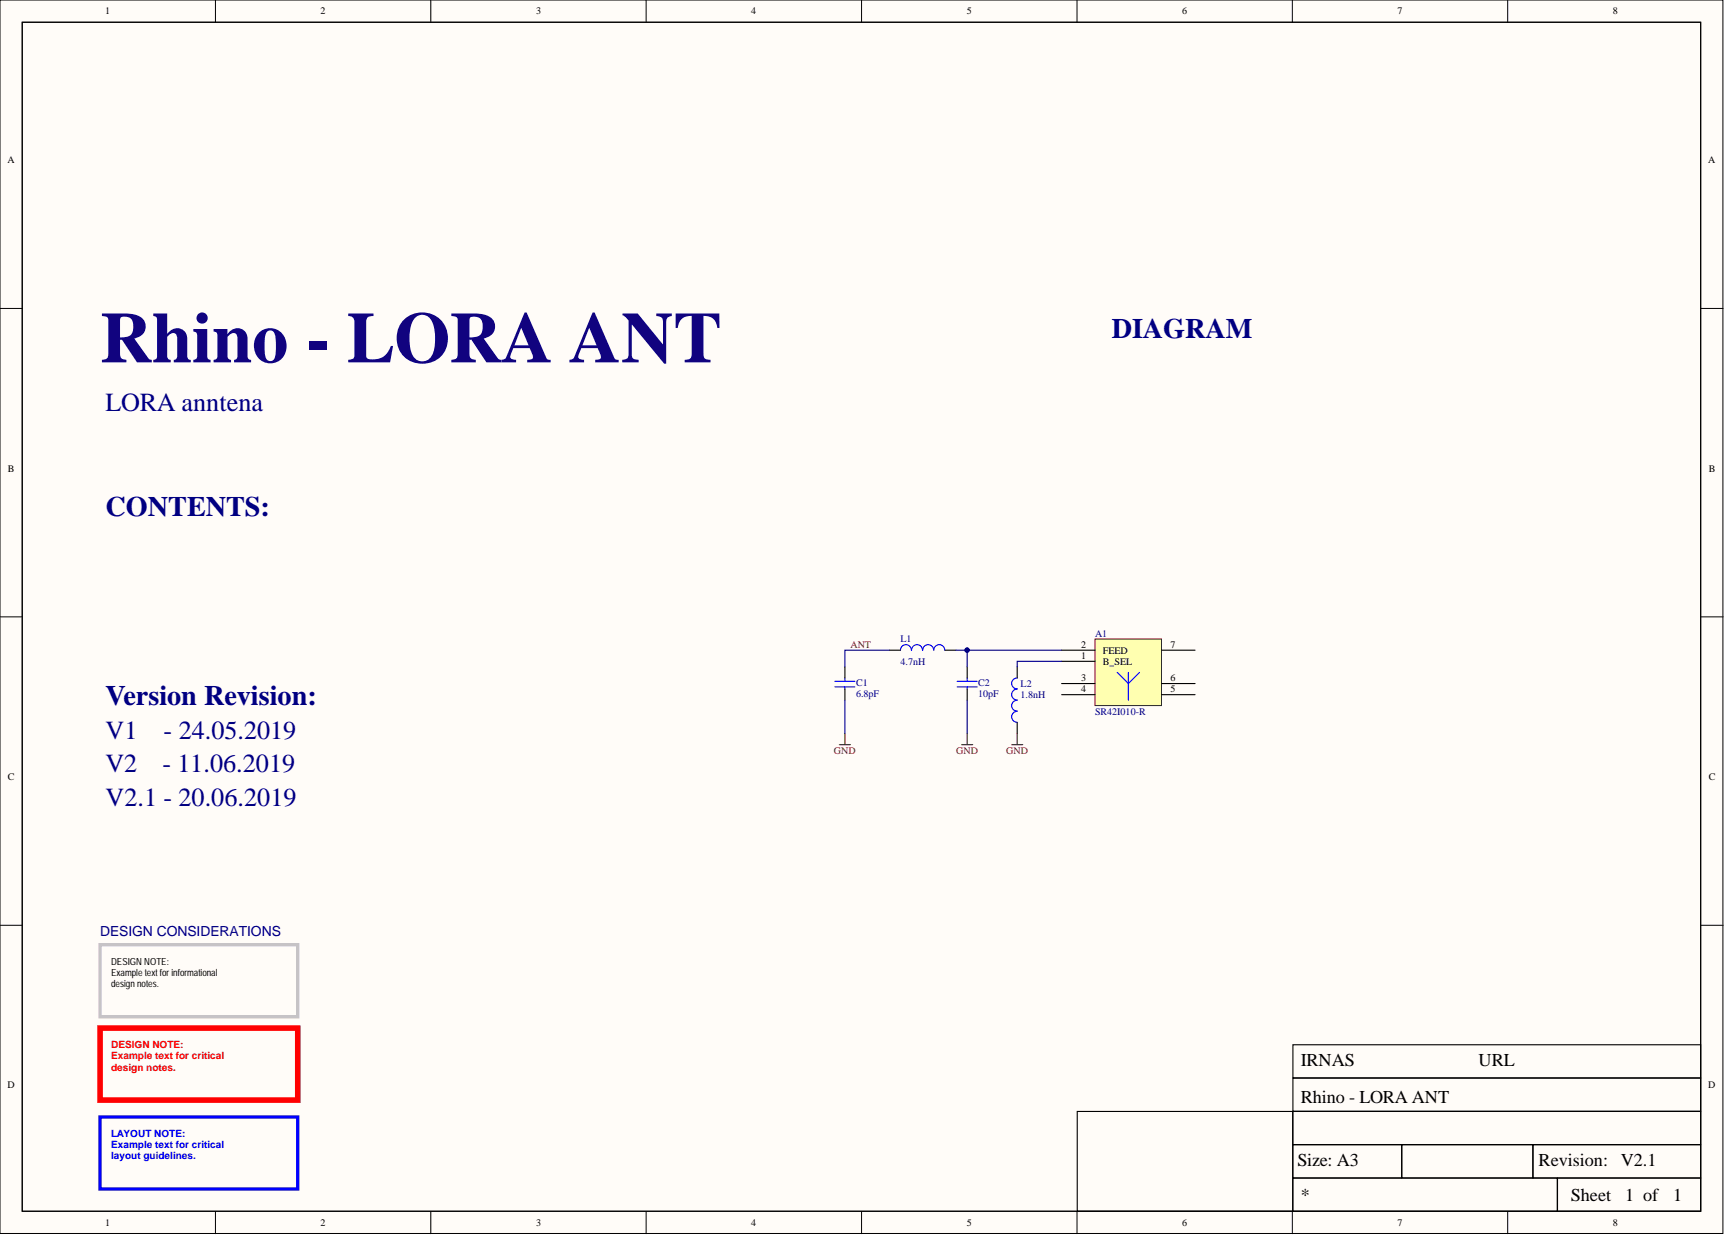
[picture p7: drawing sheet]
<svg xmlns="http://www.w3.org/2000/svg" width="393mm" height="282mm" viewBox="0 0 393 282" stroke-linecap="round" stroke-linejoin="round" font-family="sans-serif">
<g fill="#fffcf8" stroke="#000" stroke-width=".23">
<path d="M0 0h392.9v281.3h-392.9z"/>
<path d="M5.1 5.1h382.7v271.1h-382.7z"/>
</g>
<g fill="none" stroke="#000" stroke-width=".23">
<path d="M49.1 0v5.1M98.2 0v5.1M147.3 0v5.1M196.5 0v5.1M245.6 0v5.1M294.7 0v5.1M343.8 0v5.1M0 70.3h5.1M387.9 70.3h5M0 140.7h5.1M387.9 140.7h5M0 211h5.1"/>
<path d="M387.9 211h5M49.1 276.3v5M98.2 276.3v5M147.3 276.3v5M196.5 276.3v5M245.6 276.3v5M294.7 276.3v5M343.8 276.3v5"/>
</g>
<path d="M5.1 5.1h382.7v271.1h-382.7zM294.8 238.3h93v7.5h-93zM245.6 253.5h49.2v22.7h-49.2zM294.8 253.5h93v7.5h-93zM294.8 245.9h93v7.5h-93zM294.8 261.1h24.8v7.5h-24.8zM294.8 268.7h60.3v7.5h-60.3zM319.7 261.1h29.8v7.5h-29.8zM349.6 261.1h38.2v7.5h-38.2zM355.2 268.7h32.6v7.5h-32.6z" fill="none" stroke="#000" stroke-width=".25"/>
<path d="M22.8 215.4h45.1v16.5h-45.1z" fill="none" stroke="#c6c3c6" stroke-width=".76"/>
<path d="M22.8 234.5h45.1v16.4h-45.1z" fill="none" stroke="#f00" stroke-width="1.3"/>
<path d="M22.8 254.7h45.1v16.5h-45.1z" fill="none" stroke="#00f" stroke-width=".76"/>
<path d="M249.7 145.7h15.2v15.2h-15.2z" fill="#ffffb0" stroke="#800000" stroke-width=".23"/>
<g fill="none" stroke="#000" stroke-width=".25">
<path d="M192.7 152.1v2.5M192.7 157.2v2.5M202.8 148.3h2.5M215.5 148.3h2.5M220.5 152.1v2.5M220.5 157.2v2.5M232 152.1v2.5M242.1 150.8h7.6M242.1 148.3h7.6M242.1 155.9h7.6M242.1 158.4h7.6M264.9 148.3h7.6"/>
<path d="M264.9 155.9h7.6M264.9 158.4h7.6M232 164.8v2.5"/>
</g>
<g fill="none" stroke="#00f" stroke-width=".25">
<path d="M190.4 155.4h4.5M190.4 156.6h4.5M192.7 154.6v.8M192.7 156.6v.6M207.8 148.3a1.24 1.24 0 0 0-1.2-1.3 1.24 1.24 0 0 0-1.3 1.3M210.4 148.3a1.24 1.24 0 0 0-1.3-1.3 1.24 1.24 0 0 0-1.2 1.3M212.9 148.3a1.24 1.24 0 0 0-1.3-1.3 1.24 1.24 0 0 0-1.2 1.3M215.4 148.3a1.24 1.24 0 0 0-1.2-1.3 1.24 1.24 0 0 0-1.3 1.3M218.3 155.4h4.5M218.3 156.6h4.5M220.5 154.6v.8M220.5 156.6v.6"/>
<path d="M232 159.7a1.24 1.24 0 0 0-1.3 1.2 1.24 1.24 0 0 0 1.2 1.3M232 157.2a1.24 1.24 0 0 0-1.3 1.2 1.24 1.24 0 0 0 1.2 1.2M232 154.6a1.24 1.24 0 0 0-1.3 1.3 1.24 1.24 0 0 0 1.2 1.2M254.8 153.3l2.5 2.6 2.5-2.6M257.3 153.3v6.4M232 162.2a1.24 1.24 0 0 0-1.3 1.3 1.24 1.24 0 0 0 1.2 1.2"/>
</g>
<path d="M191.4 169.8h2.5M192.7 167.3v2.5M219.3 169.8h2.5M220.5 167.3v2.5M230.7 169.8h2.5M232 167.3v2.5" fill="none" stroke="#800000" stroke-width=".25"/>
<path d="M192.7 159.7v7.6M202.8 148.3h-10.1v3.8M218 148.3h2.5v3.8M220.5 159.7v7.6M220.5 148.3h21.6M242.1 150.8h-10.1v1.3" fill="none" stroke="#000080" stroke-width=".25"/>
<circle cx="220.5" cy="148.3" r=".48" fill="#000080" stroke="#000080" stroke-width=".23"/>
<text font-size="16.5" fill="#11037f" x="22.8" y="82.6">Rhino - LORA ANT</text>
<g font-size="6.4" fill="#000080">
<text x="253.5" y="77.2">DIAGRAM</text>
<text x="24.1" y="117.7">CONTENTS:</text>
<text x="24.1" y="160.8">Version Revision:</text>
</g>
<g font-size="6" fill="#000080">
<text x="24.1" y="93.8">LORA anntena</text>
<text x="24.1" y="168.6">V1</text>
<text x="37.3" y="168.6">- 24.05.2019</text>
<text x="24.1" y="176.2">V2</text>
<text x="37.1" y="176.2">- 11.06.2019</text>
<text x="24.1" y="183.8">V2.1 - 20.06.2019</text>
</g>
<g font-size="4.1">
<text x="296.6" y="243.2">IRNAS</text>
<text x="337.2" y="243.2">URL</text>
<text x="296.6" y="251.6">Rhino - LORA ANT</text>
<text x="295.8" y="266">Size: A3</text>
<text x="350.8" y="266">Revision:</text>
<text x="369.6" y="266">V2.1</text>
<text x="296.6" y="273.9">*</text>
<text x="358.2" y="273.9">Sheet</text>
<text x="370.6" y="273.9">1 of</text>
<text x="381.5" y="273.9">1</text>
</g>
<text font-size="3.2" fill="#000080" x="22.8" y="213.5">DESIGN CONSIDERATIONS</text>
<g font-size="2.3">
<text x="24" y="3.3">1</text>
<text x="73.1" y="3.3">2</text>
<text x="122.2" y="3.3">3</text>
<text x="171.3" y="3.3">4</text>
<text x="220.5" y="3.3">5</text>
<text x="269.6" y="3.3">6</text>
<text x="318.7" y="3.3">7</text>
<text x="367.8" y="3.3">8</text>
<text x="1.7" y="37.2">A</text>
<text x="389.5" y="37.2">A</text>
<text x="1.8" y="107.6">B</text>
<text x="389.6" y="107.6">B</text>
<text x="246.5" y="147.8">2</text>
<text x="251.5" y="149">FEED</text>
<text x="266.9" y="147.8">7</text>
<text x="246.5" y="150.3">1</text>
<text x="246.5" y="155.4">3</text>
<text x="251.5" y="151.6">B_SEL</text>
<text x="266.9" y="155.4">6</text>
<text x="246.5" y="157.9">4</text>
<text x="266.9" y="157.9">5</text>
<text x="1.8" y="177.9">C</text>
<text x="389.6" y="177.9">C</text>
<text x="1.7" y="248.2">D</text>
<text x="389.5" y="248.2">D</text>
<text x="24" y="279.6">1</text>
<text x="73.1" y="279.6">2</text>
<text x="122.2" y="279.6">3</text>
<text x="171.3" y="279.6">4</text>
<text x="220.5" y="279.6">5</text>
<text x="269.6" y="279.6">6</text>
<text x="318.7" y="279.6">7</text>
<text x="367.8" y="279.6">8</text>
</g>
<g font-size="2.3" fill="#800000">
<text x="193.9" y="147.8">ANT</text>
<text x="190.2" y="171.9">GND</text>
<text x="218.1" y="171.9">GND</text>
<text x="229.5" y="171.9">GND</text>
</g>
<g font-size="2.3" fill="#000080">
<text x="205.3" y="146.5">L1</text>
<text x="249.7" y="145.2">A1</text>
<text x="205.3" y="151.6">4.7nH</text>
<text x="195.2" y="156.4">C1</text>
<text x="195.2" y="158.9">6.8pF</text>
<text x="223.1" y="156.4">C2</text>
<text x="223.1" y="158.9">10pF</text>
<text x="232.7" y="156.6">L2</text>
<text x="232.7" y="159.2">1.8nH</text>
<text x="249.7" y="163">SR42I010-R</text>
</g>
<g font-size="2.3" fill="#f00">
<text x="25.3" y="239.1">DESIGN NOTE:</text>
<text x="25.3" y="241.6">Example text for critical</text>
<text x="25.3" y="244.1">design notes.</text>
</g>
<g font-size="2.3" fill="#00f">
<text x="25.3" y="259.3">LAYOUT NOTE:</text>
<text x="25.3" y="261.9">Example text for critical</text>
<text x="25.3" y="264.4">layout guidelines.</text>
</g>
<g font-size="2.2">
<text x="25.3" y="220.1">DESIGN NOTE:</text>
<text x="25.3" y="222.6">Example text for informational</text>
<text x="25.3" y="225.1">design notes.</text>
</g>
</svg>
